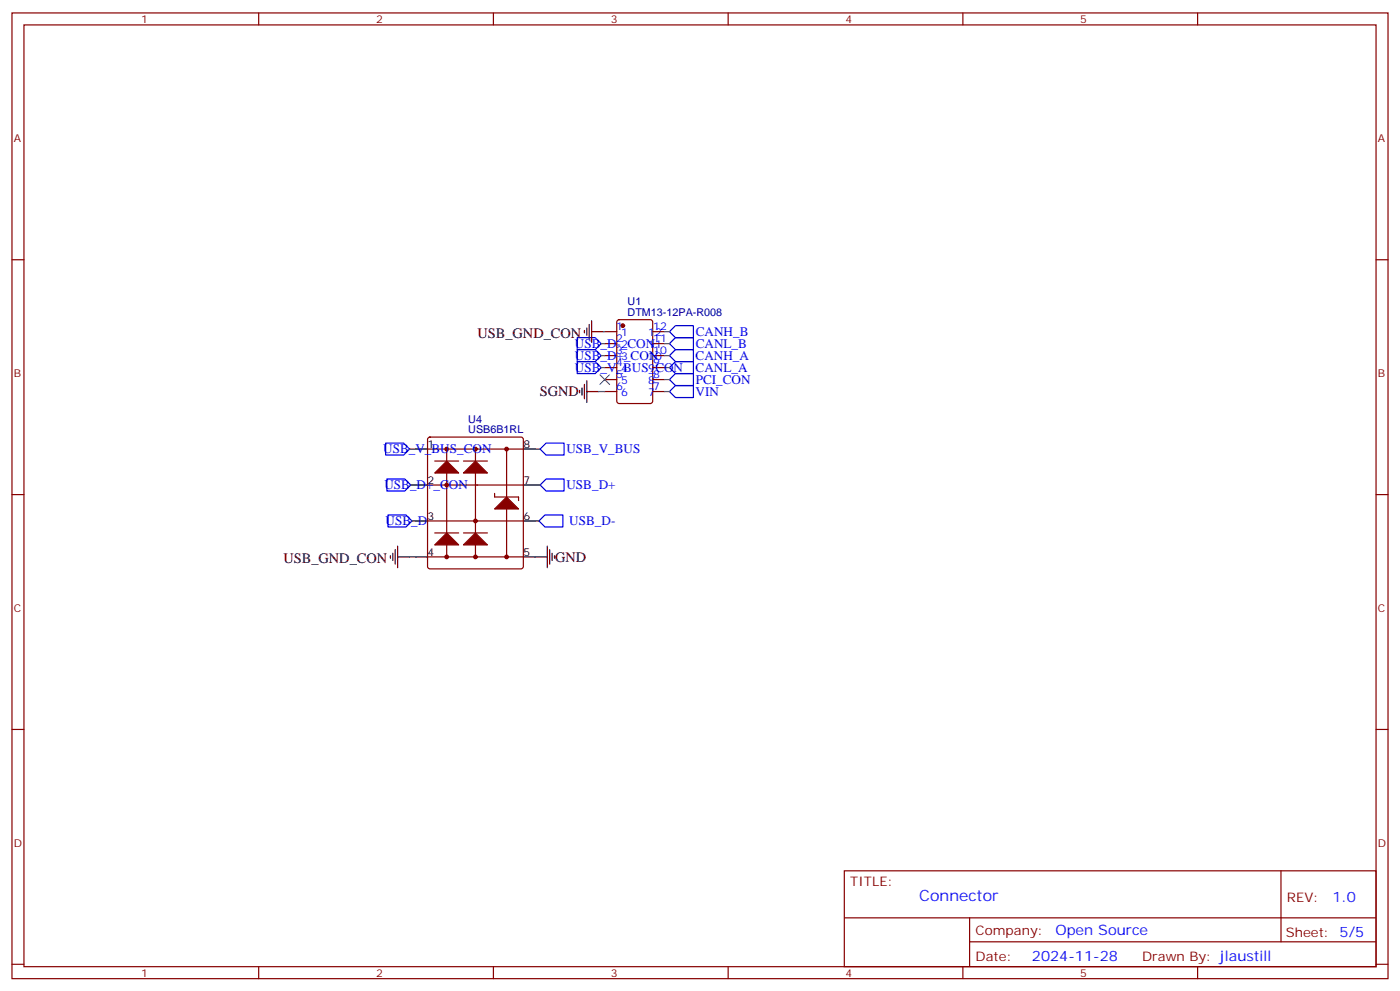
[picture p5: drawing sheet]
<svg xmlns="http://www.w3.org/2000/svg" width="412mm" height="292mm" viewBox="0 0 412 292" stroke-linecap="round" stroke-linejoin="round" font-family="sans-serif">
<g fill="none" stroke="#870000" stroke-width=".35">
<path d="M3.5 3.8h405.4v284.3h-405.4zM7.1 7.3h398.2v277.3h-398.2zM76.2 3.8v3.5M145.3 3.8v3.5M214.5 3.8v3.5M283.6 3.8v3.5M352.8 3.8v3.5M3.5 76.5h3.6M405.3 76.5h3.6M178.2 97.6h3.5M181.9 94.3l.5-.2h9.2l.6 .5 .1 23.5-.5 .7h-9.4l-.7-.4v-23.6zM192.3 97.6h3.5"/>
<path d="M178.2 101.2h3.5M178.2 104.7h3.5M178.2 108.2h3.5M178.2 111.8h3.5M178.2 115.3h3.5M192.3 101.2h3.5M192.3 104.7h3.5M192.3 108.2h3.5M192.3 111.8h3.5M192.3 115.3h3.5M3.5 145.6h3.6M405.3 145.6h3.6"/>
<path d="M3.5 214.8h3.6M405.3 214.8h3.6M248.7 256.4h156.6v28.2h-156.6zM377.3 256.4v20.9M248.7 270.2h156.5M285.6 277.3h119.6M285.6 270.2v14.2M3.5 283.9h3.6M76.2 284.6v3.5M145.3 284.6v3.5M214.5 284.6v3.5M283.6 284.6v3.5"/>
<path d="M352.8 284.6v3.5M405.3 283.9h3.6"/>
</g>
<path d="M197.2 97.6l1.8-1.7h5.3v3.5h-5.3zM197.2 115.3l1.8-1.8h5.3v3.6h-5.3zM197.2 104.7l1.8-1.8h5.3v3.6h-5.3zM197.2 108.2l1.8-1.7h5.3v3.5h-5.3zM197.2 101.2l1.8-1.8h5.3v3.5h-5.3zM114.3 151.6h5.3l1.8 1.8-1.8 1.8h-5.3zM159.1 142.8l1.8-1.8h5.3v3.6h-5.3z" fill="none" stroke="#00f" stroke-width=".35"/>
<circle cx="183.4" cy="95.9" r=".53" fill="#870000" stroke="#870000" stroke-width=".35"/>
<path d="M115 163.6v.7M115.7 162.9v2.1M116.4 161.9v4.2M117.1 164h3.5M117.1 160.8v6.3" fill="none" stroke="#000" stroke-width=".35"/>
<path d="M195.8 97.6h1.4M195.8 115.3h1.4M195.8 101.2h1.4M195.8 104.7h1.4M195.8 108.2h1.4" fill="none" stroke="#008700" stroke-width=".35"/>
<path d="M126.2 128.9l.4-.2h26.9l.5 .2 .2 .5v37.4l-.3 .5-.4 .2h-26.9l-.5-.2-.2-.5v-37.4z" fill="#fff" stroke="#870000" stroke-width=".35"/>
<path d="M122.4 132.2h3.5M122.4 142.8h3.5M122.4 153.4h3.5M154.2 153.4h3.5M122.4 164h3.5M154.2 164h3.5" fill="none" stroke="#000" stroke-width=".35"/>
<path d="M125.9 132.2h28.3M128.1 135.7h7M136.5 135.7h7.1M125.9 153.4h28.3M125.9 142.8h28.3M128.1 156.9h7M136.5 156.9h7.1M145.7 146.3h7.1v1.1" fill="none" stroke="#870000" stroke-width=".35"/>
<g fill="#870000" stroke="#870000" stroke-width=".35">
<path d="M128.1 139.3l3.5-3.6 3.5 3.6z"/>
<path d="M136.5 139.3l3.6-3.6 3.5 3.6z"/>
<path d="M128.1 160.4l3.5-3.5 3.5 3.5z"/>
<path d="M136.5 160.4l3.6-3.5 3.5 3.5z"/>
<path d="M145.7 149.9l3.5-3.6 3.6 3.6z"/>
</g>
<g fill="#870000">
<circle cx="140.4" cy="132.2" r=".18"/>
<circle cx="140.4" cy="142.8" r=".18"/>
<circle cx="140.4" cy="153.4" r=".18"/>
</g>
<g fill="#870000" stroke="#870000" stroke-width=".35">
<circle cx="140.1" cy="132.2" r=".53"/>
<circle cx="140.1" cy="153.4" r=".53"/>
<circle cx="131.6" cy="132.2" r=".53"/>
<circle cx="131.6" cy="164" r=".53"/>
<circle cx="140.1" cy="164" r=".53"/>
<circle cx="131.6" cy="142.8" r=".53"/>
<circle cx="149.2" cy="132.2" r=".53"/>
<circle cx="149.2" cy="164" r=".53"/>
</g>
<g fill="none" stroke="#000" stroke-width=".35">
<path d="M172.2 97.3v.7M172.9 96.6v2.1M173.6 95.5v4.3M174.3 97.6h3.5M174.3 94.5v6.3M170.7 114.9v.7M171.4 114.2v2.1M172.2 113.2v4.2M172.9 115.3h3.5M172.9 112.1v6.4M154.2 132.2h3.5M154.2 142.8h3.5"/>
<path d="M157.7 164h3.5M161.2 160.8v6.3M161.9 161.9v4.2M162.6 162.9v2.1M163.3 163.6v.7"/>
</g>
<path d="M131.6 132.2v31.8M140.1 132.2v31.8M149.2 132.2v31.8M145.7 145.3v1M125.9 164h28.3" fill="none" stroke="#870000" stroke-width=".35"/>
<path d="M170 99.4h5.3l1.8 1.8-1.8 1.7h-5.3zM170 106.5h5.3l1.8 1.7-1.8 1.8h-5.3zM170 102.9h5.3l1.8 1.8-1.8 1.8h-5.3zM197.2 111.8l1.8-1.8h5.3v3.5h-5.3zM113.6 130.5h5.3l1.7 1.7-1.7 1.8h-5.3zM159.1 132.2l1.8-1.7h5.3v3.5h-5.3zM113.9 141h5.3l1.8 1.8-1.8 1.8h-5.3zM158.7 153.4l1.8-1.8h5.3v3.6h-5.3z" fill="none" stroke="#00f" stroke-width=".35"/>
<g fill="none" stroke="#008700" stroke-width=".35">
<path d="M177.8 97.6h.4M176.4 115.3h1.8M177.1 108.2h1.1M177.1 104.7h1.1M177.1 101.2h1.1M195.8 111.8h1.4M120.6 132.2h1.8M157.7 132.2h1.4M121 142.8h1.4M121.4 153.4h1M157.7 153.4h1M157.7 142.8h1.4"/>
<path d="M120.6 164h1.8"/>
</g>
<path d="M176.7 110.3l2.9 2.9M179.6 110.3l-2.9 2.9" fill="none" stroke="#3c3" stroke-width=".35"/>
<text font-size="4.6" fill="#00f" x="270.8" y="265.4">Connector</text>
<g font-size="4.2">
<text x="140.6" y="99.4">USB_GND_CON</text>
<text x="159" y="116.7">SGND</text>
<text x="83.5" y="165.8">USB_GND_CON</text>
<text x="163.5" y="165.4">GND</text>
</g>
<g font-size="4.2" fill="#00f">
<text x="392.5" y="265.7">1.0</text>
<text x="310.9" y="275.2">Open Source</text>
<text x="304" y="283">2024-11-28</text>
</g>
<g font-size="3.9" fill="#00f">
<text x="205" y="99">CANH_B</text>
<text x="169.3" y="106">USB_D+_CON</text>
<text x="169.3" y="102.4">USB_D-_CON</text>
<text x="204.9" y="105.9">CANH_A</text>
<text x="205" y="102.5">CANL_B</text>
<text x="169.3" y="109.5">USB_V_BUS_CON</text>
<text x="204.9" y="109.5">CANL_A</text>
<text x="204.9" y="112.9">PCI_CON</text>
<text x="204.9" y="116.6">VIN</text>
<text x="112.9" y="133.5">USB_V_BUS_CON</text>
<text x="166.9" y="133.5">USB_V_BUS</text>
<text x="113.2" y="144.1">USB_D+_CON</text>
<text x="166.9" y="144.1">USB_D+</text>
<text x="113.6" y="154.6">USB_D-_CON</text>
<text x="167.7" y="154.6">USB_D-</text>
</g>
<g font-size="3.9" fill="#800">
<text x="250.5" y="261">TITLE:</text>
<text x="379.1" y="265.7">REV:</text>
<text x="287.4" y="275.2">Company:</text>
<text x="378.7" y="275.8">Sheet: 5/5</text>
<text x="287.4" y="282.9">Date:</text>
<text x="336.4" y="282.9">Drawn By: jlaustill</text>
</g>
<g font-size="3.2" fill="#800">
<text x="41.6" y="6.8">1</text>
<text x="110.8" y="6.8">2</text>
<text x="179.9" y="6.8">3</text>
<text x="249.1" y="6.8">4</text>
<text x="318.2" y="6.8">5</text>
<text x="4.1" y="41.9">A</text>
<text x="405.9" y="41.9">A</text>
<text x="4.1" y="111.1">B</text>
<text x="405.9" y="111.1">B</text>
<text x="4.1" y="180.2">C</text>
<text x="405.9" y="180.2">C</text>
<text x="4.1" y="249.3">D</text>
<text x="405.9" y="249.3">D</text>
<text x="41.6" y="287.6">1</text>
<text x="110.8" y="287.6">2</text>
<text x="179.9" y="287.6">3</text>
<text x="249.1" y="287.6">4</text>
<text x="318.2" y="287.6">5</text>
</g>
<g font-size="3.2" fill="#000080">
<text x="184.9" y="89.9">U1</text>
<text x="184.9" y="93.1">DTM13-12PA-R008</text>
<text x="138" y="124.5">U4</text>
<text x="138" y="127.6">USB6B1RL</text>
</g>
<g font-size="3.2" fill="#00f">
<text x="181.5" y="97.3">1</text>
<text x="181.5" y="100.8">2</text>
<text x="183" y="99.1">1</text>
<text x="191" y="99.1">12</text>
<text x="192.4" y="100.8">11</text>
<text x="192.4" y="97.3">12</text>
<text x="181.5" y="104.4">3</text>
<text x="181.5" y="107.9">4</text>
<text x="183" y="102.6">2</text>
<text x="183" y="106.1">3</text>
<text x="191" y="106.1">10</text>
<text x="191" y="102.6">11</text>
<text x="192.4" y="107.9">9</text>
<text x="192.4" y="104.4">10</text>
<text x="181.5" y="111.4">5</text>
<text x="183" y="109.6">4</text>
<text x="183" y="113.2">5</text>
<text x="191" y="113.2">8</text>
<text x="191" y="109.6">9</text>
<text x="192.4" y="111.4">8</text>
<text x="181.5" y="114.9">6</text>
<text x="183" y="116.7">6</text>
<text x="191" y="116.7">7</text>
<text x="192.4" y="114.9">7</text>
</g>
<g font-size="3.2">
<text x="125.9" y="131.9">1</text>
<text x="154.2" y="131.9">8</text>
<text x="125.9" y="142.5">2</text>
<text x="154.2" y="142.5">7</text>
<text x="125.9" y="153">3</text>
<text x="154.2" y="153">6</text>
<text x="125.9" y="163.6">4</text>
<text x="154.2" y="163.6">5</text>
</g>
</svg>
